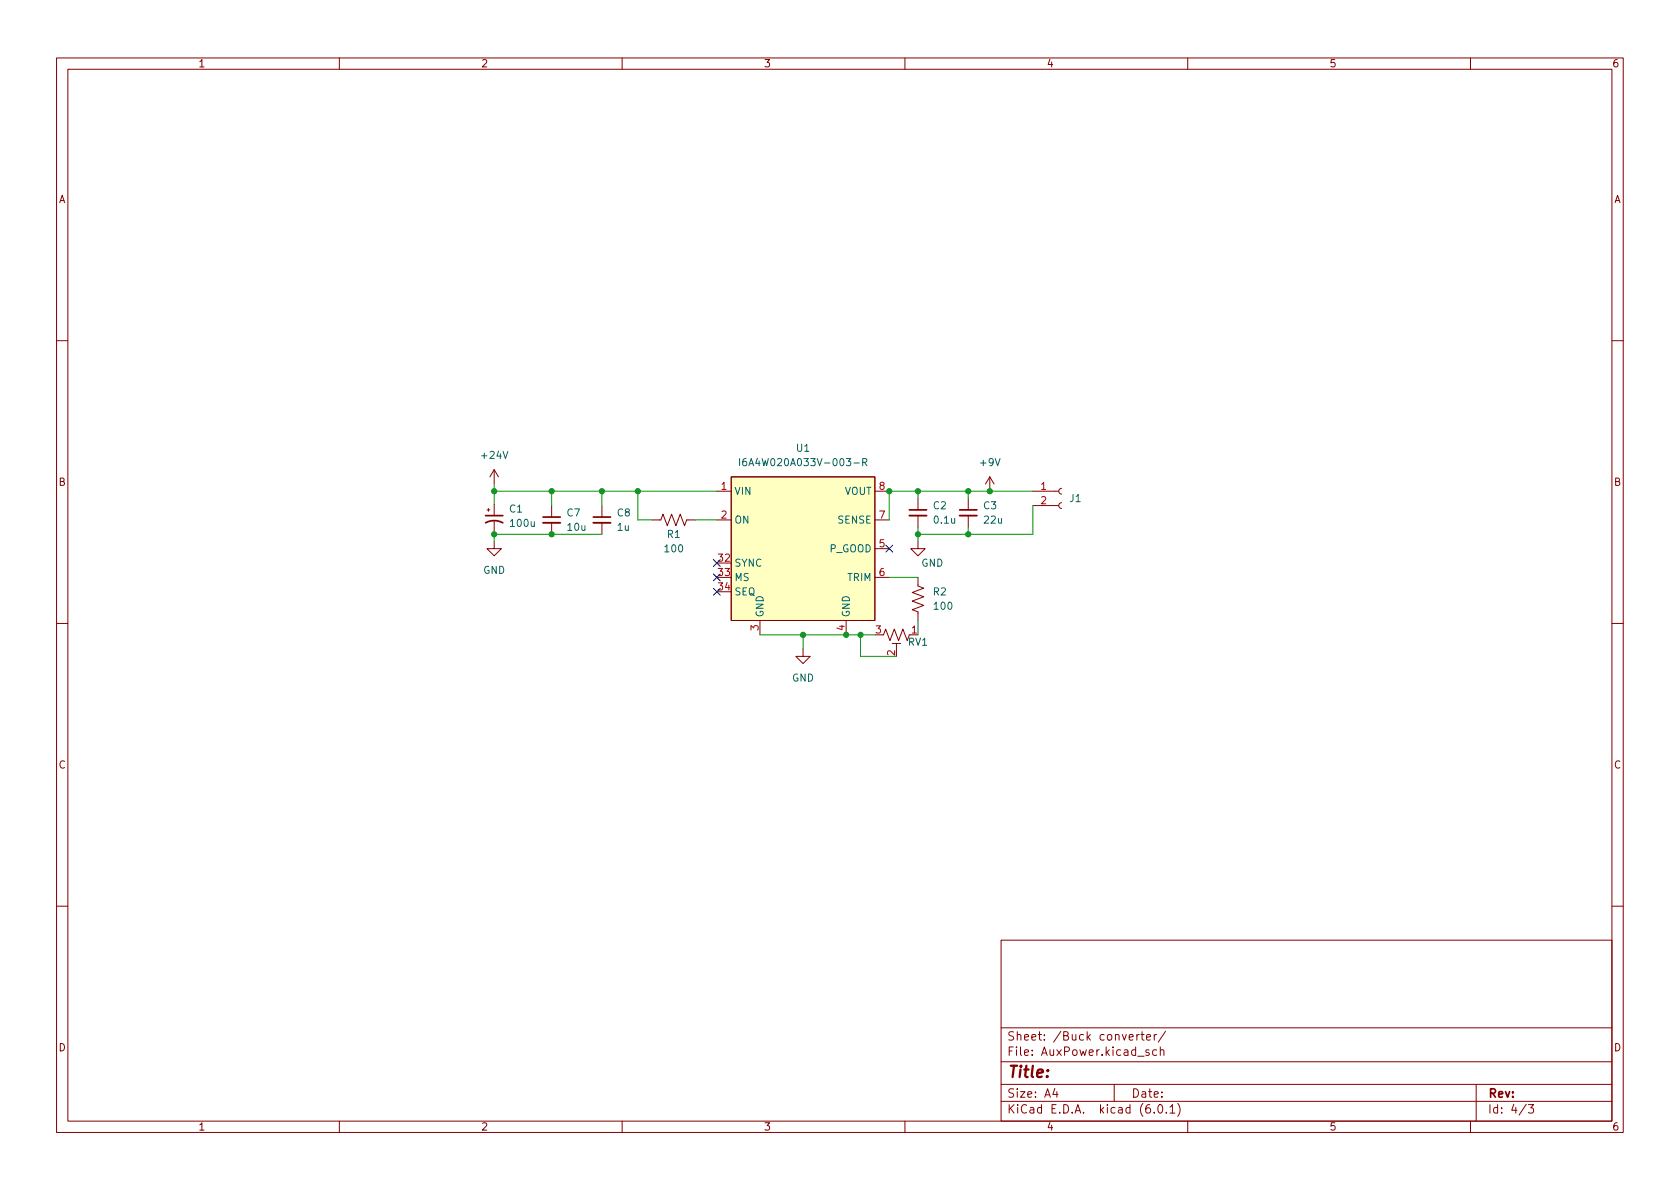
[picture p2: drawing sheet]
(kicad_sch (version 20211123) (generator eeschema)

 (paper "A4")

 (lib_symbols
  (symbol "Connector:Conn_01x02_Female" (pin_names (offset 1.016) hide) (in_bom yes) (on_board yes)
   (property "Reference" "J" (id 0) (at 0 2.54 0) (effects (font (size 1.27 1.27))))
   (property "Value" "Conn_01x02_Female" (id 1) (at 0 -5.08 0) (effects (font (size 1.27 1.27))))
   (property "Footprint" "" (id 2) (at 0 0 0) (effects (font (size 1.27 1.27)) hide))
   (property "Datasheet" "~" (id 3) (at 0 0 0) (effects (font (size 1.27 1.27)) hide))
   (symbol "Conn_01x02_Female_1_1"
    (arc (start 0 -2.032) (mid -0.508 -2.54) (end 0 -3.048) (stroke (width 0.1524) (type default) (color 0 0 0 0)) (fill (type none)))
    (polyline (pts (xy -1.27 -2.54) (xy -0.508 -2.54)) (stroke (width 0.1524) (type default) (color 0 0 0 0)) (fill (type none)))
    (polyline (pts (xy -1.27 0) (xy -0.508 0)) (stroke (width 0.1524) (type default) (color 0 0 0 0)) (fill (type none)))
    (arc (start 0 0.508) (mid -0.508 0) (end 0 -0.508) (stroke (width 0.1524) (type default) (color 0 0 0 0)) (fill (type none)))
    (pin passive line (at -5.08 0 0) (length 3.81) (name "Pin_1" (effects (font (size 1.27 1.27)))) (number "1" (effects (font (size 1.27 1.27)))))
    (pin passive line (at -5.08 -2.54 0) (length 3.81) (name "Pin_2" (effects (font (size 1.27 1.27)))) (number "2" (effects (font (size 1.27 1.27)))))))
  (symbol "Device:C_Polarized_Small_US" (pin_numbers hide) (pin_names (offset 0.254) hide) (in_bom yes) (on_board yes)
   (property "Reference" "C" (id 0) (at 0.254 1.778 0) (effects (font (size 1.27 1.27)) (justify left)))
   (property "Value" "C_Polarized_Small_US" (id 1) (at 0.254 -2.032 0) (effects (font (size 1.27 1.27)) (justify left)))
   (property "Footprint" "" (id 2) (at 0 0 0) (effects (font (size 1.27 1.27)) hide))
   (property "Datasheet" "~" (id 3) (at 0 0 0) (effects (font (size 1.27 1.27)) hide))
   (symbol "C_Polarized_Small_US_0_1"
    (polyline (pts (xy -1.524 0.508) (xy 1.524 0.508)) (stroke (width 0.3048) (type default) (color 0 0 0 0)) (fill (type none)))
    (polyline (pts (xy -1.27 1.524) (xy -0.762 1.524)) (stroke (width 0) (type default) (color 0 0 0 0)) (fill (type none)))
    (polyline (pts (xy -1.016 1.27) (xy -1.016 1.778)) (stroke (width 0) (type default) (color 0 0 0 0)) (fill (type none)))
    (arc (start 1.524 -0.762) (mid 0 -0.3734) (end -1.524 -0.762) (stroke (width 0.3048) (type default) (color 0 0 0 0)) (fill (type none))))
   (symbol "C_Polarized_Small_US_1_1"
    (pin passive line (at 0 2.54 270) (length 2.032) (name "~" (effects (font (size 1.27 1.27)))) (number "1" (effects (font (size 1.27 1.27)))))
    (pin passive line (at 0 -2.54 90) (length 2.032) (name "~" (effects (font (size 1.27 1.27)))) (number "2" (effects (font (size 1.27 1.27)))))))
  (symbol "Device:C_Small" (pin_numbers hide) (pin_names (offset 0.254) hide) (in_bom yes) (on_board yes)
   (property "Reference" "C" (id 0) (at 0.254 1.778 0) (effects (font (size 1.27 1.27)) (justify left)))
   (property "Value" "C_Small" (id 1) (at 0.254 -2.032 0) (effects (font (size 1.27 1.27)) (justify left)))
   (property "Footprint" "" (id 2) (at 0 0 0) (effects (font (size 1.27 1.27)) hide))
   (property "Datasheet" "~" (id 3) (at 0 0 0) (effects (font (size 1.27 1.27)) hide))
   (symbol "C_Small_0_1"
    (polyline (pts (xy -1.524 -0.508) (xy 1.524 -0.508)) (stroke (width 0.3302) (type default) (color 0 0 0 0)) (fill (type none)))
    (polyline (pts (xy -1.524 0.508) (xy 1.524 0.508)) (stroke (width 0.3048) (type default) (color 0 0 0 0)) (fill (type none))))
   (symbol "C_Small_1_1"
    (pin passive line (at 0 2.54 270) (length 2.032) (name "~" (effects (font (size 1.27 1.27)))) (number "1" (effects (font (size 1.27 1.27)))))
    (pin passive line (at 0 -2.54 90) (length 2.032) (name "~" (effects (font (size 1.27 1.27)))) (number "2" (effects (font (size 1.27 1.27)))))))
  (symbol "Device:R_Potentiometer_Trim_US" (pin_names (offset 1.016) hide) (in_bom yes) (on_board yes)
   (property "Reference" "RV" (id 0) (at -4.445 0 90) (effects (font (size 1.27 1.27))))
   (property "Value" "R_Potentiometer_Trim_US" (id 1) (at -2.54 0 90) (effects (font (size 1.27 1.27))))
   (property "Footprint" "" (id 2) (at 0 0 0) (effects (font (size 1.27 1.27)) hide))
   (property "Datasheet" "~" (id 3) (at 0 0 0) (effects (font (size 1.27 1.27)) hide))
   (symbol "R_Potentiometer_Trim_US_0_1"
    (polyline (pts (xy 0 -2.286) (xy 0 -2.54)) (stroke (width 0) (type default) (color 0 0 0 0)) (fill (type none)))
    (polyline (pts (xy 0 2.286) (xy 0 2.54)) (stroke (width 0) (type default) (color 0 0 0 0)) (fill (type none)))
    (polyline (pts (xy 1.524 0.762) (xy 1.524 -0.762)) (stroke (width 0) (type default) (color 0 0 0 0)) (fill (type none)))
    (polyline (pts (xy 2.54 0) (xy 1.524 0)) (stroke (width 0) (type default) (color 0 0 0 0)) (fill (type none)))
    (polyline (pts (xy 0 -0.762) (xy 1.016 -1.143) (xy 0 -1.524) (xy -1.016 -1.905) (xy 0 -2.286)) (stroke (width 0) (type default) (color 0 0 0 0)) (fill (type none)))
    (polyline (pts (xy 0 0.762) (xy 1.016 0.381) (xy 0 0) (xy -1.016 -0.381) (xy 0 -0.762)) (stroke (width 0) (type default) (color 0 0 0 0)) (fill (type none)))
    (polyline (pts (xy 0 2.286) (xy 1.016 1.905) (xy 0 1.524) (xy -1.016 1.143) (xy 0 0.762)) (stroke (width 0) (type default) (color 0 0 0 0)) (fill (type none))))
   (symbol "R_Potentiometer_Trim_US_1_1"
    (pin passive line (at 0 3.81 270) (length 1.27) (name "1" (effects (font (size 1.27 1.27)))) (number "1" (effects (font (size 1.27 1.27)))))
    (pin passive line (at 3.81 0 180) (length 1.27) (name "2" (effects (font (size 1.27 1.27)))) (number "2" (effects (font (size 1.27 1.27)))))
    (pin passive line (at 0 -3.81 90) (length 1.27) (name "3" (effects (font (size 1.27 1.27)))) (number "3" (effects (font (size 1.27 1.27)))))))
  (symbol "Device:R_US" (pin_numbers hide) (pin_names (offset 0)) (in_bom yes) (on_board yes)
   (property "Reference" "R" (id 0) (at 2.54 0 90) (effects (font (size 1.27 1.27))))
   (property "Value" "R_US" (id 1) (at -2.54 0 90) (effects (font (size 1.27 1.27))))
   (property "Footprint" "" (id 2) (at 1.016 -0.254 90) (effects (font (size 1.27 1.27)) hide))
   (property "Datasheet" "~" (id 3) (at 0 0 0) (effects (font (size 1.27 1.27)) hide))
   (symbol "R_US_0_1"
    (polyline (pts (xy 0 -2.286) (xy 0 -2.54)) (stroke (width 0) (type default) (color 0 0 0 0)) (fill (type none)))
    (polyline (pts (xy 0 2.286) (xy 0 2.54)) (stroke (width 0) (type default) (color 0 0 0 0)) (fill (type none)))
    (polyline (pts (xy 0 -0.762) (xy 1.016 -1.143) (xy 0 -1.524) (xy -1.016 -1.905) (xy 0 -2.286)) (stroke (width 0) (type default) (color 0 0 0 0)) (fill (type none)))
    (polyline (pts (xy 0 0.762) (xy 1.016 0.381) (xy 0 0) (xy -1.016 -0.381) (xy 0 -0.762)) (stroke (width 0) (type default) (color 0 0 0 0)) (fill (type none)))
    (polyline (pts (xy 0 2.286) (xy 1.016 1.905) (xy 0 1.524) (xy -1.016 1.143) (xy 0 0.762)) (stroke (width 0) (type default) (color 0 0 0 0)) (fill (type none))))
   (symbol "R_US_1_1"
    (pin passive line (at 0 3.81 270) (length 1.27) (name "~" (effects (font (size 1.27 1.27)))) (number "1" (effects (font (size 1.27 1.27)))))
    (pin passive line (at 0 -3.81 90) (length 1.27) (name "~" (effects (font (size 1.27 1.27)))) (number "2" (effects (font (size 1.27 1.27)))))))
  (symbol "PDB:I6A4W020A033V-003-R" (in_bom yes) (on_board yes)
   (property "Reference" "U1" (id 0) (at 0 17.78 0) (effects (font (size 1.27 1.27))))
   (property "Value" "I6A4W020A033V-003-R" (id 1) (at 0 15.24 0) (effects (font (size 1.27 1.27))))
   (property "Footprint" "PDB:i6A4W" (id 2) (at 0 0 0) (effects (font (size 1.27 1.27)) hide))
   (property "Datasheet" "" (id 3) (at 0 0 0) (effects (font (size 1.27 1.27)) hide))
   (property "MFN#" "I6A24014A033V-003-R" (id 4) (at 0 0 0) (effects (font (size 1.27 1.27)) hide))
   (symbol "I6A4W020A033V-003-R_0_1"
    (rectangle (start -12.7 12.7) (end 12.7 -12.7) (stroke (width 0) (type default) (color 0 0 0 0)) (fill (type background))))
   (symbol "I6A4W020A033V-003-R_1_1"
    (pin input line (at -15.24 10.16 0) (length 2.54) (name "VIN" (effects (font (size 1.27 1.27)))) (number "1" (effects (font (size 1.27 1.27)))))
    (pin input line (at -15.24 5.08 0) (length 2.54) (name "ON" (effects (font (size 1.27 1.27)))) (number "2" (effects (font (size 1.27 1.27)))))
    (pin input line (at -7.62 -15.24 90) (length 2.54) (name "GND" (effects (font (size 1.27 1.27)))) (number "3" (effects (font (size 1.27 1.27)))))
    (pin input line (at -15.24 -2.54 0) (length 2.54) (name "SYNC" (effects (font (size 1.27 1.27)))) (number "32" (effects (font (size 1.27 1.27)))))
    (pin input line (at -15.24 -5.08 0) (length 2.54) (name "MS" (effects (font (size 1.27 1.27)))) (number "33" (effects (font (size 1.27 1.27)))))
    (pin input line (at -15.24 -7.62 0) (length 2.54) (name "SEQ" (effects (font (size 1.27 1.27)))) (number "34" (effects (font (size 1.27 1.27)))))
    (pin input line (at 7.62 -15.24 90) (length 2.54) (name "GND" (effects (font (size 1.27 1.27)))) (number "4" (effects (font (size 1.27 1.27)))))
    (pin input line (at 15.24 0 180) (length 2.54) (name "P_GOOD" (effects (font (size 1.27 1.27)))) (number "5" (effects (font (size 1.27 1.27)))))
    (pin input line (at 15.24 -5.08 180) (length 2.54) (name "TRIM" (effects (font (size 1.27 1.27)))) (number "6" (effects (font (size 1.27 1.27)))))
    (pin input line (at 15.24 5.08 180) (length 2.54) (name "SENSE" (effects (font (size 1.27 1.27)))) (number "7" (effects (font (size 1.27 1.27)))))
    (pin output line (at 15.24 10.16 180) (length 2.54) (name "VOUT" (effects (font (size 1.27 1.27)))) (number "8" (effects (font (size 1.27 1.27)))))))
  (symbol "power:+24V" (power) (pin_names (offset 0)) (in_bom yes) (on_board yes)
   (property "Reference" "#PWR" (id 0) (at 0 -3.81 0) (effects (font (size 1.27 1.27)) hide))
   (property "Value" "+24V" (id 1) (at 0 3.556 0) (effects (font (size 1.27 1.27))))
   (property "Footprint" "" (id 2) (at 0 0 0) (effects (font (size 1.27 1.27)) hide))
   (property "Datasheet" "" (id 3) (at 0 0 0) (effects (font (size 1.27 1.27)) hide))
   (symbol "+24V_0_1"
    (polyline (pts (xy -0.762 1.27) (xy 0 2.54)) (stroke (width 0) (type default) (color 0 0 0 0)) (fill (type none)))
    (polyline (pts (xy 0 0) (xy 0 2.54)) (stroke (width 0) (type default) (color 0 0 0 0)) (fill (type none)))
    (polyline (pts (xy 0 2.54) (xy 0.762 1.27)) (stroke (width 0) (type default) (color 0 0 0 0)) (fill (type none))))
   (symbol "+24V_1_1"
    (pin power_in line (at 0 0 90) (length 0) hide (name "+24V" (effects (font (size 1.27 1.27)))) (number "1" (effects (font (size 1.27 1.27)))))))
  (symbol "power:+9V" (power) (pin_names (offset 0)) (in_bom yes) (on_board yes)
   (property "Reference" "#PWR" (id 0) (at 0 -3.81 0) (effects (font (size 1.27 1.27)) hide))
   (property "Value" "+9V" (id 1) (at 0 3.556 0) (effects (font (size 1.27 1.27))))
   (property "Footprint" "" (id 2) (at 0 0 0) (effects (font (size 1.27 1.27)) hide))
   (property "Datasheet" "" (id 3) (at 0 0 0) (effects (font (size 1.27 1.27)) hide))
   (symbol "+9V_0_1"
    (polyline (pts (xy -0.762 1.27) (xy 0 2.54)) (stroke (width 0) (type default) (color 0 0 0 0)) (fill (type none)))
    (polyline (pts (xy 0 0) (xy 0 2.54)) (stroke (width 0) (type default) (color 0 0 0 0)) (fill (type none)))
    (polyline (pts (xy 0 2.54) (xy 0.762 1.27)) (stroke (width 0) (type default) (color 0 0 0 0)) (fill (type none))))
   (symbol "+9V_1_1"
    (pin power_in line (at 0 0 90) (length 0) hide (name "+9V" (effects (font (size 1.27 1.27)))) (number "1" (effects (font (size 1.27 1.27)))))))
  (symbol "power:GND" (power) (pin_names (offset 0)) (in_bom yes) (on_board yes)
   (property "Reference" "#PWR" (id 0) (at 0 -6.35 0) (effects (font (size 1.27 1.27)) hide))
   (property "Value" "GND" (id 1) (at 0 -3.81 0) (effects (font (size 1.27 1.27))))
   (property "Footprint" "" (id 2) (at 0 0 0) (effects (font (size 1.27 1.27)) hide))
   (property "Datasheet" "" (id 3) (at 0 0 0) (effects (font (size 1.27 1.27)) hide))
   (symbol "GND_0_1"
    (polyline (pts (xy 0 0) (xy 0 -1.27) (xy 1.27 -1.27) (xy 0 -2.54) (xy -1.27 -1.27) (xy 0 -1.27)) (stroke (width 0) (type default) (color 0 0 0 0)) (fill (type none))))
   (symbol "GND_1_1"
    (pin power_in line (at 0 0 270) (length 0) hide (name "GND" (effects (font (size 1.27 1.27)))) (number "1" (effects (font (size 1.27 1.27))))))))

 (junction (at 157.226 86.614) (diameter 0) (color 0 0 0 0))
 (junction (at 175.006 86.614) (diameter 0) (color 0 0 0 0))
 (junction (at 152.146 112.014) (diameter 0) (color 0 0 0 0))
 (junction (at 162.306 94.234) (diameter 0) (color 0 0 0 0))
 (junction (at 171.196 94.234) (diameter 0) (color 0 0 0 0))
 (junction (at 97.536 94.234) (diameter 0) (color 0 0 0 0))
 (junction (at 87.376 86.614) (diameter 0) (color 0 0 0 0))
 (junction (at 171.196 86.614) (diameter 0) (color 0 0 0 0))
 (junction (at 97.536 86.614) (diameter 0) (color 0 0 0 0))
 (junction (at 149.606 112.014) (diameter 0) (color 0 0 0 0))
 (junction (at 141.986 112.014) (diameter 0) (color 0 0 0 0))
 (junction (at 162.306 86.614) (diameter 0) (color 0 0 0 0))
 (junction (at 112.776 86.614) (diameter 0) (color 0 0 0 0))
 (junction (at 87.376 94.234) (diameter 0) (color 0 0 0 0))
 (junction (at 106.426 86.614) (diameter 0) (color 0 0 0 0))

 (no_connect (at 157.226 96.774))
 (no_connect (at 126.746 99.314))
 (no_connect (at 126.746 104.394))
 (no_connect (at 126.746 101.854))

 (wire (pts (xy 97.536 89.154) (xy 97.536 86.614)) (stroke (width 0) (type default) (color 0 0 0 0)))
 (wire (pts (xy 157.226 86.614) (xy 157.226 91.694)) (stroke (width 0) (type default) (color 0 0 0 0)))
 (wire (pts (xy 149.606 112.014) (xy 152.146 112.014)) (stroke (width 0) (type default) (color 0 0 0 0)))
 (wire (pts (xy 87.376 86.614) (xy 87.376 88.9)) (stroke (width 0) (type default) (color 0 0 0 0)))
 (wire (pts (xy 87.376 93.98) (xy 87.376 94.234)) (stroke (width 0) (type default) (color 0 0 0 0)))
 (wire (pts (xy 162.306 86.614) (xy 162.306 87.884)) (stroke (width 0) (type default) (color 0 0 0 0)))
 (wire (pts (xy 157.226 101.854) (xy 162.306 101.854)) (stroke (width 0) (type default) (color 0 0 0 0)))
 (wire (pts (xy 106.426 86.614) (xy 112.776 86.614)) (stroke (width 0) (type default) (color 0 0 0 0)))
 (wire (pts (xy 182.626 94.234) (xy 171.196 94.234)) (stroke (width 0) (type default) (color 0 0 0 0)))
 (wire (pts (xy 162.306 94.234) (xy 171.196 94.234)) (stroke (width 0) (type default) (color 0 0 0 0)))
 (wire (pts (xy 87.376 94.234) (xy 97.536 94.234)) (stroke (width 0) (type default) (color 0 0 0 0)))
 (wire (pts (xy 97.536 86.614) (xy 106.426 86.614)) (stroke (width 0) (type default) (color 0 0 0 0)))
 (wire (pts (xy 162.306 86.614) (xy 171.196 86.614)) (stroke (width 0) (type default) (color 0 0 0 0)))
 (wire (pts (xy 126.746 91.694) (xy 122.936 91.694)) (stroke (width 0) (type default) (color 0 0 0 0)))
 (wire (pts (xy 112.776 86.614) (xy 126.746 86.614)) (stroke (width 0) (type default) (color 0 0 0 0)))
 (wire (pts (xy 162.306 95.504) (xy 162.306 94.234)) (stroke (width 0) (type default) (color 0 0 0 0)))
 (wire (pts (xy 152.146 112.014) (xy 154.686 112.014)) (stroke (width 0) (type default) (color 0 0 0 0)))
 (wire (pts (xy 182.626 89.154) (xy 182.626 94.234)) (stroke (width 0) (type default) (color 0 0 0 0)))
 (wire (pts (xy 112.776 91.694) (xy 112.776 86.614)) (stroke (width 0) (type default) (color 0 0 0 0)))
 (wire (pts (xy 115.316 91.694) (xy 112.776 91.694)) (stroke (width 0) (type default) (color 0 0 0 0)))
 (wire (pts (xy 87.376 94.234) (xy 87.376 95.504)) (stroke (width 0) (type default) (color 0 0 0 0)))
 (wire (pts (xy 175.006 86.614) (xy 182.626 86.614)) (stroke (width 0) (type default) (color 0 0 0 0)))
 (wire (pts (xy 152.146 112.014) (xy 152.146 115.824)) (stroke (width 0) (type default) (color 0 0 0 0)))
 (wire (pts (xy 87.376 85.344) (xy 87.376 86.614)) (stroke (width 0) (type default) (color 0 0 0 0)))
 (wire (pts (xy 141.986 112.014) (xy 149.606 112.014)) (stroke (width 0) (type default) (color 0 0 0 0)))
 (wire (pts (xy 171.196 94.234) (xy 171.196 92.964)) (stroke (width 0) (type default) (color 0 0 0 0)))
 (wire (pts (xy 97.536 94.234) (xy 106.426 94.234)) (stroke (width 0) (type default) (color 0 0 0 0)))
 (wire (pts (xy 141.986 112.014) (xy 141.986 114.554)) (stroke (width 0) (type default) (color 0 0 0 0)))
 (wire (pts (xy 134.366 112.014) (xy 141.986 112.014)) (stroke (width 0) (type default) (color 0 0 0 0)))
 (wire (pts (xy 162.306 109.474) (xy 162.306 112.014)) (stroke (width 0) (type default) (color 0 0 0 0)))
 (wire (pts (xy 162.306 94.234) (xy 162.306 92.964)) (stroke (width 0) (type default) (color 0 0 0 0)))
 (wire (pts (xy 171.196 86.614) (xy 171.196 87.884)) (stroke (width 0) (type default) (color 0 0 0 0)))
 (wire (pts (xy 106.426 86.614) (xy 106.426 89.154)) (stroke (width 0) (type default) (color 0 0 0 0)))
 (wire (pts (xy 152.146 115.824) (xy 158.496 115.824)) (stroke (width 0) (type default) (color 0 0 0 0)))
 (wire (pts (xy 171.196 86.614) (xy 175.006 86.614)) (stroke (width 0) (type default) (color 0 0 0 0)))
 (wire (pts (xy 87.376 86.614) (xy 97.536 86.614)) (stroke (width 0) (type default) (color 0 0 0 0)))
 (wire (pts (xy 157.226 86.614) (xy 162.306 86.614)) (stroke (width 0) (type default) (color 0 0 0 0)))

 (symbol (lib_id "power:+24V") (at 87.376 85.344 0) (unit 1) (in_bom yes) (on_board yes) (fields_autoplaced)
  (property "Reference" "#PWR02" (id 0) (at 87.376 89.154 0) (effects (font (size 1.27 1.27)) hide))
  (property "Value" "+24V" (id 1) (at 87.376 80.264 0))
  (property "Footprint" "" (id 2) (at 87.376 85.344 0) (effects (font (size 1.27 1.27)) hide))
  (property "Datasheet" "" (id 3) (at 87.376 85.344 0) (effects (font (size 1.27 1.27)) hide)) (pin "1"))

 (symbol (lib_id "power:+9V") (at 175.006 86.614 0) (unit 1) (in_bom yes) (on_board yes) (fields_autoplaced)
  (property "Reference" "#PWR0117" (id 0) (at 175.006 90.424 0) (effects (font (size 1.27 1.27)) hide))
  (property "Value" "+9V" (id 1) (at 175.006 81.534 0))
  (property "Footprint" "" (id 2) (at 175.006 86.614 0) (effects (font (size 1.27 1.27)) hide))
  (property "Datasheet" "" (id 3) (at 175.006 86.614 0) (effects (font (size 1.27 1.27)) hide)) (pin "1"))

 (symbol (lib_id "Device:R_US") (at 162.306 105.664 0) (unit 1) (in_bom yes) (on_board yes) (fields_autoplaced)
  (property "Reference" "R2" (id 0) (at 164.846 104.3939 0) (effects (font (size 1.27 1.27)) (justify left)))
  (property "Value" "100" (id 1) (at 164.846 106.9339 0) (effects (font (size 1.27 1.27)) (justify left)))
  (property "Footprint" "Resistor_SMD:R_0805_2012Metric" (id 2) (at 163.322 105.918 90) (effects (font (size 1.27 1.27)) hide))
  (property "Datasheet" "~" (id 3) (at 162.306 105.664 0) (effects (font (size 1.27 1.27)) hide)) (pin "1") (pin "2"))

 (symbol (lib_id "Device:C_Small") (at 171.196 90.424 0) (unit 1) (in_bom yes) (on_board yes) (fields_autoplaced)
  (property "Reference" "C3" (id 0) (at 173.736 89.1602 0) (effects (font (size 1.27 1.27)) (justify left)))
  (property "Value" "22u" (id 1) (at 173.736 91.7002 0) (effects (font (size 1.27 1.27)) (justify left)))
  (property "Footprint" "Capacitor_Tantalum_SMD:CP_EIA-7343-15_Kemet-W" (id 2) (at 171.196 90.424 0) (effects (font (size 1.27 1.27)) hide))
  (property "Datasheet" "~" (id 3) (at 171.196 90.424 0) (effects (font (size 1.27 1.27)) hide)) (pin "1") (pin "2"))

 (symbol (lib_id "Device:C_Small") (at 97.536 91.694 0) (unit 1) (in_bom yes) (on_board yes) (fields_autoplaced)
  (property "Reference" "C7" (id 0) (at 100.076 90.4302 0) (effects (font (size 1.27 1.27)) (justify left)))
  (property "Value" "10u" (id 1) (at 100.076 92.9702 0) (effects (font (size 1.27 1.27)) (justify left)))
  (property "Footprint" "Capacitor_SMD:C_0603_1608Metric" (id 2) (at 97.536 91.694 0) (effects (font (size 1.27 1.27)) hide))
  (property "Datasheet" "~" (id 3) (at 97.536 91.694 0) (effects (font (size 1.27 1.27)) hide)) (pin "1") (pin "2"))

 (symbol (lib_id "Device:C_Small") (at 106.426 91.694 0) (unit 1) (in_bom yes) (on_board yes) (fields_autoplaced)
  (property "Reference" "C8" (id 0) (at 108.966 90.4302 0) (effects (font (size 1.27 1.27)) (justify left)))
  (property "Value" "1u" (id 1) (at 108.966 92.9702 0) (effects (font (size 1.27 1.27)) (justify left)))
  (property "Footprint" "Capacitor_SMD:C_0603_1608Metric" (id 2) (at 106.426 91.694 0) (effects (font (size 1.27 1.27)) hide))
  (property "Datasheet" "~" (id 3) (at 106.426 91.694 0) (effects (font (size 1.27 1.27)) hide)) (pin "1") (pin "2"))

 (symbol (lib_id "Connector:Conn_01x02_Female") (at 187.706 86.614 0) (unit 1) (in_bom yes) (on_board yes) (fields_autoplaced)
  (property "Reference" "J1" (id 0) (at 188.976 87.8839 0) (effects (font (size 1.27 1.27)) (justify left)))
  (property "Value" "Conn_01x02_Female" (id 1) (at 188.976 89.1539 0) (effects (font (size 1.27 1.27)) (justify left) hide))
  (property "Footprint" "Connector_JST:JST_XH_B2B-XH-A_1x02_P2.50mm_Vertical" (id 2) (at 187.706 86.614 0) (effects (font (size 1.27 1.27)) hide))
  (property "Datasheet" "~" (id 3) (at 187.706 86.614 0) (effects (font (size 1.27 1.27)) hide)) (pin "1") (pin "2"))

 (symbol (lib_id "power:GND") (at 87.376 95.504 0) (unit 1) (in_bom yes) (on_board yes) (fields_autoplaced)
  (property "Reference" "#PWR03" (id 0) (at 87.376 101.854 0) (effects (font (size 1.27 1.27)) hide))
  (property "Value" "GND" (id 1) (at 87.376 100.584 0))
  (property "Footprint" "" (id 2) (at 87.376 95.504 0) (effects (font (size 1.27 1.27)) hide))
  (property "Datasheet" "" (id 3) (at 87.376 95.504 0) (effects (font (size 1.27 1.27)) hide)) (pin "1"))

 (symbol (lib_id "Device:R_US") (at 119.126 91.694 90) (unit 1) (in_bom yes) (on_board yes)
  (property "Reference" "R1" (id 0) (at 119.126 94.234 90))
  (property "Value" "100" (id 1) (at 119.126 96.774 90))
  (property "Footprint" "Resistor_SMD:R_0805_2012Metric" (id 2) (at 119.38 90.678 90) (effects (font (size 1.27 1.27)) hide))
  (property "Datasheet" "~" (id 3) (at 119.126 91.694 0) (effects (font (size 1.27 1.27)) hide)) (pin "1") (pin "2"))

 (symbol (lib_id "power:GND") (at 141.986 114.554 0) (unit 1) (in_bom yes) (on_board yes) (fields_autoplaced)
  (property "Reference" "#PWR04" (id 0) (at 141.986 120.904 0) (effects (font (size 1.27 1.27)) hide))
  (property "Value" "GND" (id 1) (at 141.986 119.634 0))
  (property "Footprint" "" (id 2) (at 141.986 114.554 0) (effects (font (size 1.27 1.27)) hide))
  (property "Datasheet" "" (id 3) (at 141.986 114.554 0) (effects (font (size 1.27 1.27)) hide)) (pin "1"))

 (symbol (lib_id "Device:R_Potentiometer_Trim_US") (at 158.496 112.014 270) (unit 1) (in_bom yes) (on_board yes)
  (property "Reference" "RV1" (id 0) (at 162.306 113.284 90))
  (property "Value" "50k" (id 1) (at 171.196 115.824 90) (effects (font (size 1.27 1.27)) hide))
  (property "Footprint" "Potentiometer_THT:Potentiometer_Bourns_3266Y_Vertical" (id 2) (at 158.496 112.014 0) (effects (font (size 1.27 1.27)) hide))
  (property "Datasheet" "" (id 3) (at 158.496 112.014 0) (effects (font (size 1.27 1.27)) hide))
  (property "MFN#" "3266W-1-503LF" (id 4) (at 158.496 112.014 90) (effects (font (size 1.27 1.27)) hide)) (pin "1") (pin "2") (pin "3"))

 (symbol (lib_id "Device:C_Small") (at 162.306 90.424 0) (unit 1) (in_bom yes) (on_board yes) (fields_autoplaced)
  (property "Reference" "C2" (id 0) (at 164.846 89.1602 0) (effects (font (size 1.27 1.27)) (justify left)))
  (property "Value" "0.1u" (id 1) (at 164.846 91.7002 0) (effects (font (size 1.27 1.27)) (justify left)))
  (property "Footprint" "Capacitor_SMD:C_0603_1608Metric" (id 2) (at 162.306 90.424 0) (effects (font (size 1.27 1.27)) hide))
  (property "Datasheet" "~" (id 3) (at 162.306 90.424 0) (effects (font (size 1.27 1.27)) hide)) (pin "1") (pin "2"))

 (symbol (lib_id "PDB:I6A4W020A033V-003-R") (at 141.986 96.774 0) (unit 1) (in_bom yes) (on_board yes) (fields_autoplaced)
  (property "Reference" "U1" (id 0) (at 141.986 78.994 0))
  (property "Value" "I6A4W020A033V-003-R" (id 1) (at 141.986 81.534 0))
  (property "Footprint" "PDB:i6A4W" (id 2) (at 141.986 96.774 0) (effects (font (size 1.27 1.27)) hide))
  (property "Datasheet" "" (id 3) (at 141.986 96.774 0) (effects (font (size 1.27 1.27)) hide))
  (property "MFN#" "I6A24014A033V-003-R" (id 4) (at 141.986 96.774 0) (effects (font (size 1.27 1.27)) hide)) (pin "1") (pin "2") (pin "3") (pin "32") (pin "33") (pin "34") (pin "4") (pin "5") (pin "6") (pin "7") (pin "8"))

 (symbol (lib_id "power:GND") (at 162.306 95.504 0) (unit 1) (in_bom yes) (on_board yes)
  (property "Reference" "#PWR05" (id 0) (at 162.306 101.854 0) (effects (font (size 1.27 1.27)) hide))
  (property "Value" "GND" (id 1) (at 164.846 99.314 0))
  (property "Footprint" "" (id 2) (at 162.306 95.504 0) (effects (font (size 1.27 1.27)) hide))
  (property "Datasheet" "" (id 3) (at 162.306 95.504 0) (effects (font (size 1.27 1.27)) hide)) (pin "1"))

 (symbol (lib_id "Device:C_Polarized_Small_US") (at 87.376 91.44 0) (unit 1) (in_bom yes) (on_board yes) (fields_autoplaced)
  (property "Reference" "C1" (id 0) (at 89.916 89.7381 0) (effects (font (size 1.27 1.27)) (justify left)))
  (property "Value" "100u" (id 1) (at 89.916 92.2781 0) (effects (font (size 1.27 1.27)) (justify left)))
  (property "Footprint" "Capacitor_SMD:CP_Elec_10x10" (id 2) (at 87.376 91.44 0) (effects (font (size 1.27 1.27)) hide))
  (property "Datasheet" "~" (id 3) (at 87.376 91.44 0) (effects (font (size 1.27 1.27)) hide)) (pin "1") (pin "2")))
